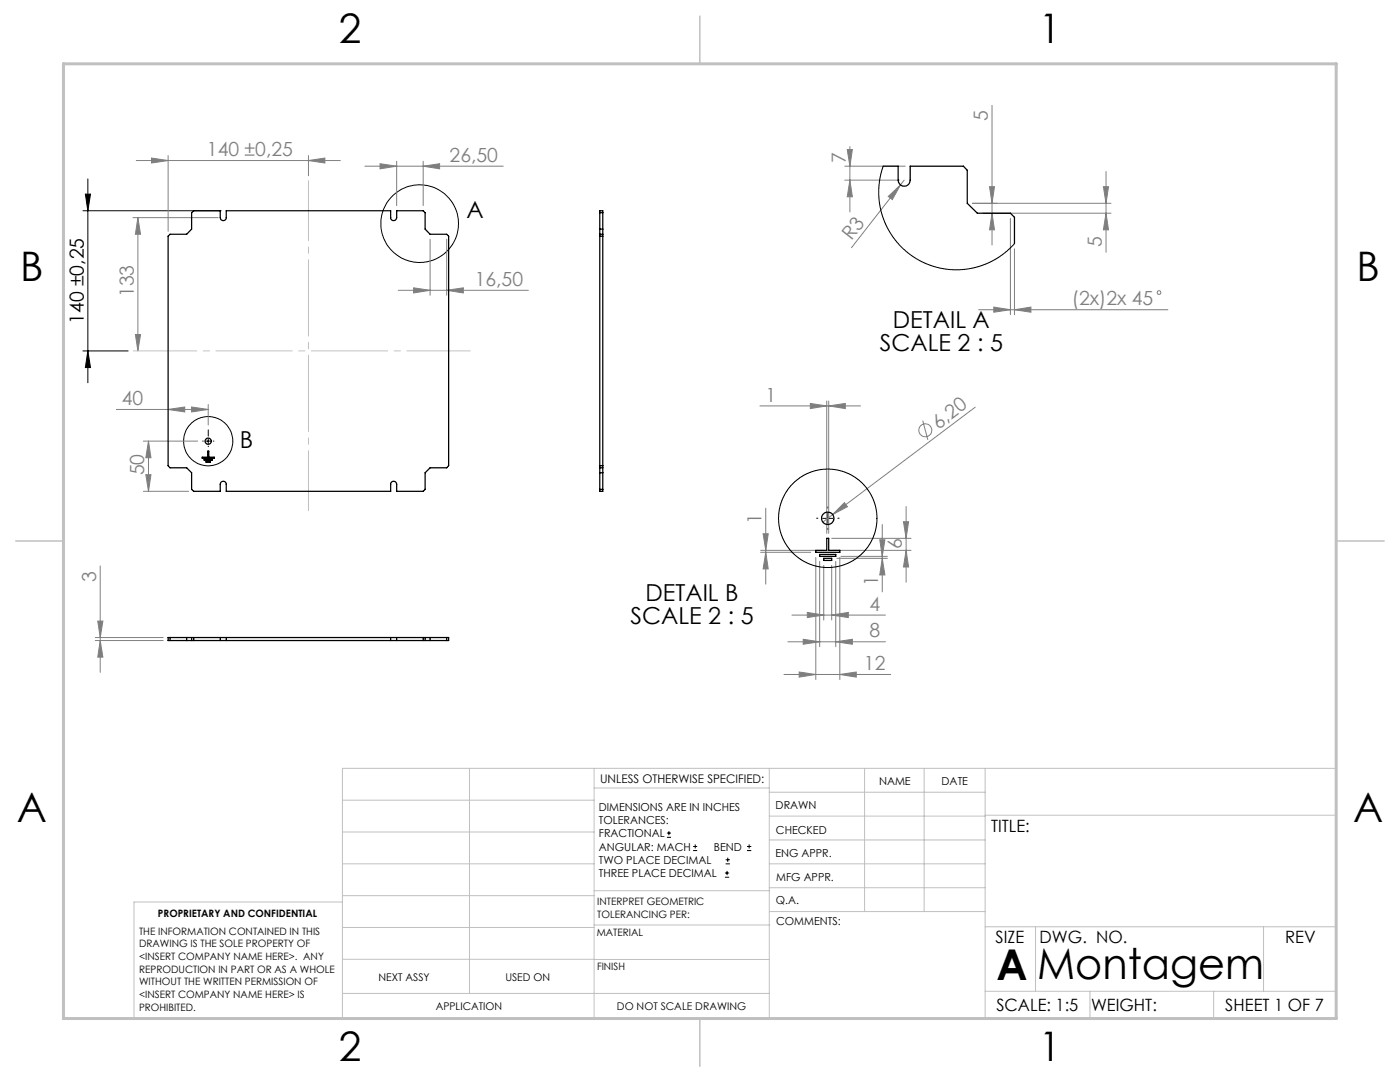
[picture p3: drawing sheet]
<svg xmlns="http://www.w3.org/2000/svg" width="279mm" height="216mm" viewBox="0 0 279 216" stroke-linecap="round" stroke-linejoin="round" font-family="sans-serif">
<g fill="none" stroke="#808080" stroke-width=".2">
<path d="M27.2 32h40.7M30.2 31.5l3.3 .5-3.3 .5zM33.5 31v15.1M61.6 32l3.2-.5v1zM61.6 31v4.1M72.8 33.2h27.6M75.8 32.7l3.4 .5-3.4 .5zM79.2 32.2v8.8M84.5 33.2l3.2-.5v1zM84.5 32.2v8.8M168.6 33.2h12.1M168.6 35.9h10.9"/>
<path d="M169.1 29.8h1l-.5 3.4zM169.6 29.2v13.1M169.6 35.9l.5 3.4h-1zM177.3 39.2l2.4-2.3-1.6 2.9zM180.4 35.9l-10.5 13.5M197.5 37.3h1l-.5 3.3zM198 21v27.9M220.2 37.3h1l-.5 3.3zM220.7 34.2v16.1M26.5 43.4h17M27.5 43.4l.5 3.3h-1zM27.5 43.4v26.6"/>
<path d="M79.5 57.9h25.9M82.5 57.4l3.3 .5-3.3 .6zM85.8 47.7v11.2M89.1 57.9l3.4-.5v1.1zM89.1 47.7v11.2M194.1 40.6h27.6M196 42.5h25.7M198 42.5l.5 3.4h-1zM201.6 43.6v19.2M202.5 49.6v13.2M220.7 42.5l.5 3.4h-1zM27 66.7h1l-.5 3.3z"/>
<path d="M195.3 61.8h37.8M198.3 61.3l3.3 .5-3.3 .5zM202.5 61.8l3.2-.5v1zM23.2 81.7h18.4M28.6 98h9M28.6 88h10.8M29.1 94.7h1l-.5 3.3zM29.6 88v10M29.6 88l.5 3.3h-1zM33.5 81.7l3.4-.5v1zM38.2 81.2l3.4 .5-3.4 .5zM41.6 80.7v4.1"/>
<path d="M151.7 81h20M161.7 80.5l3.3 .5-3.3 .5zM165 80v26.4M165.4 81l3.3-.5v1zM165.4 80v26.4M184.2 83.9l1 3.9M194.6 81.2l-28.4 21.5M20 112.9v21.3M151.8 110.2h10M151.8 109.8h12.6M152.3 106.5h1l-.5 3.3zM152.8 101.4v15.2"/>
<path d="M152.8 110.2l.5 3.3h-1zM162.8 111.2v24.4M163.6 112v17M164.4 112.8v10.9M166 109.8h15.8M166 107.4h15.8M166 112.8v10.9M166.2 102.7l-2 1.5M166.8 112v17M167 111.4h10.1M167.6 111.2v24.4M167.8 111h9.3"/>
<path d="M168.5 100.3l.6 .8-2.9 1.6zM175.6 107.7h1l-.5 3.3zM176.1 104.7v13.4M176.1 111.4l.5 3.3h-1zM180.3 104.1h1l-.5 3.3zM180.8 101.1v15.1M180.8 109.8l.5 3.3h-1zM19 127.2h13.6M19 127.8h13.6M19.5 123.9h1l-.5 3.3zM20 127.8l.5 3.3h-1zM156.5 134.6h21.3"/>
<path d="M157.2 128.1h19.5M158 122.7h18.7M159.5 134.1l3.3 .5-3.3 .5zM160.3 127.6l3.3 .5-3.3 .5zM161.1 122.2l3.3 .5-3.3 .5zM166 122.7l3.3-.5v1zM166.8 128.1l3.3-.5v1zM167.6 134.6l3.3-.5v1z"/>
<circle cx="231.3" cy="58.4" r=".36"/>
<circle cx="184.7" cy="85.9" r="1.29"/>
</g>
<g fill="none" stroke="#000" stroke-width=".2">
<path d="M17 38.7h1.1l-.6 3.4zM17.5 35.7v40.7M16.5 42.1h27.6M16.5 70h9.1M17.5 70l.6 3.3h-1.1zM41.1 88h1M41.6 87.5v1M164.2 103.4h2M165.2 102.4v2M133.1 167.1h.8M133.1 166.2h.8M133.5 165.8v.9"/>
<path d="M138.3 169.7h.8M138.3 168.9h.8M138.7 168.5v.8M144.7 175h.8M144.7 174.2h.8M144.8 172.4h.9M144.8 171.6h.9M145.1 173.8v.8M145.2 171.1v.9M149.1 169.7h.8M149.1 168.9h.8M149.5 168.5v.8"/>
<circle cx="83.8" cy="44.6" r="7.8"/>
<circle cx="41.6" cy="88" r="4.9"/>
</g>
<path d="M40.6 88h-.2M41.6 87v-1.2M41.6 89v.1M42.6 88h.1M163.2 103.4h-.2M165.2 101.4v-.2M165.2 105.4v.2M167.2 103.4h.3" fill="none" stroke="#000" stroke-width=".2" stroke-dasharray="15.2 1.3 1.3 1.3"/>
<path d="M26.6 70h67.3" fill="none" stroke="#c0c0c0" stroke-width=".2" stroke-dasharray="15.2 1.3 1.3 1.3" stroke-dashoffset="2.6"/>
<path d="M61.6 36v65.9" fill="none" stroke="#c0c0c0" stroke-width=".2" stroke-dasharray="15.2 1.3 1.3 1.3" stroke-dashoffset="3.3"/>
<g fill="none" stroke="#c0c0c0" stroke-width=".2">
<path d="M68.3 159.7h50.3M93.7 153.3v44.9M118.6 153.3v49.9M118.6 157.2h34.9M153.5 153.3v49.9M153.5 158.1h43.1M172.5 153.3v28.6M184.4 153.3v28.6M196.6 153.3v49.9M68.3 180h-41.6v23.2h240v-49.9h-198.4v49.9M68.3 178.7h50.3M68.3 172.4h50.3"/>
<path d="M68.3 166h50.3M118.6 177.7h35M153.5 167.6h43.1M153.5 162.8h43.1M153.5 172.4h43.1M153.5 177.1h43.1M196.6 162.7h70.1M68.3 198.2h85.2M68.3 191.4l85.2 .1M68.3 185.1h50.3M118.6 184.6h35M153.6 181.9h43"/>
<path d="M196.6 197.8h70.1M196.6 184.9h70.1M206.7 184.9v12.9M217.5 197.8v5.4M242.2 197.8v5.4M252.2 184.9v12.9"/>
</g>
<path d="M139.7 3.2v9.5M3.1 107.9h9.6M266.7 107.9h9.5M139.7 203.2v9.6" fill="none" stroke="#c0c0c0" stroke-width=".3"/>
<path d="M12.7 12.7h254v190.5h-254z" fill="none" stroke="#c0c0c0" stroke-width=".6"/>
<path d="M17 38.7h1.1l-.6 3.4zM17.5 70l.6 3.3h-1.1z" fill="#000"/>
<g fill="#808080">
<path d="M168.5 100.3l.6 .8-2.9 1.6z"/>
<path d="M177.3 39.2l2.4-2.3-1.6 2.9z"/>
<path d="M30.2 31.5l3.3 .5-3.3 .5zM61.6 32l3.2-.5v1z"/>
<path d="M27.5 43.4l.5 3.3h-1zM27 66.7h1l-.5 3.3z"/>
<path d="M84.5 33.2l3.2-.5v1zM75.8 32.7l3.4 .5-3.4 .5zM202.5 61.8l3.2-.5v1zM198.3 61.3l3.3 .5-3.3 .5zM165.4 81l3.3-.5v1zM161.7 80.5l3.3 .5-3.3 .5z"/>
<path d="M33.5 81.7l3.4-.5v1zM38.2 81.2l3.4 .5-3.4 .5zM159.5 134.1l3.3 .5-3.3 .5zM167.6 134.6l3.3-.5v1zM160.3 127.6l3.3 .5-3.3 .5zM166.8 128.1l3.3-.5v1zM161.1 122.2l3.3 .5-3.3 .5zM166 122.7l3.3-.5v1z"/>
<path d="M89.1 57.9l3.4-.5v1.1zM82.5 57.4l3.3 .5-3.3 .6z"/>
<path d="M29.1 94.7h1l-.5 3.3zM29.6 88l.5 3.3h-1zM152.8 110.2l.5 3.3h-1zM152.3 106.5h1l-.5 3.3zM180.8 109.8l.5 3.3h-1zM180.3 104.1h1l-.5 3.3zM176.1 111.4l.5 3.3h-1zM175.6 107.7h1l-.5 3.3z"/>
<path d="M198 42.5l.5 3.4h-1zM197.5 37.3h1l-.5 3.3z"/>
<path d="M19.5 123.9h1l-.5 3.3zM20 127.8l.5 3.3h-1zM169.1 29.8h1l-.5 3.4zM169.6 35.9l.5 3.4h-1zM220.2 37.3h1l-.5 3.3zM220.7 42.5l.5 3.4h-1z"/>
</g>
<g fill="none" stroke="#000" stroke-width=".25">
<path d="M176.2 33.2h3v2.7a1.2 1.2 0 0 0 1.2 1.2 1.2 1.2 0 0 0 1.2-1.2v-2.7h10.7l.7 .8v6.6l2.1 1.9h6.5l.9 .9v5.2M38.2 42.4l.5-.3h5.3v1.3a.6 .6 0 0 0 .6 .6 .6 .6 0 0 0 .6-.6v-1.3h32.8v1.3a.6 .6 0 0 0 .6 .6 .6 .6 0 0 0 .6-.6v-1.3h5.3l.3 .3v3.3l1 1h3.3l.4 .4v45.8l-.4 .4h-3.3l-1 1v3.3l-.3 .4h-5.3v-1.4a.6 .6 0 0 0-.6-.6 .6 .6 0 0 0-.6 .6v1.4h-32.8v-1.4a.6 .6 0 0 0-.6-.6 .6 .6 0 0 0-.6 .6v1.4h-5.3l-.5-.4v-3.3l-.9-1h-3.4l-.4-.4v-45.8l.4-.4h3.4l.9-1zM119.7 42.1h.6v55.9h-.6zM119.7 46.7h.6M119.7 47.1h.6M119.7 45.7h.6M119.7 42.4h.6M40.7 91.7h1.6v.1h-1.6zM41.1 92h.8v.3h-.8zM41.5 90h.2v1.2h1.1v.2h-2.4v-.2h1.1zM119.7 93.3h.6M119.7 92.9h.6"/>
<path d="M119.7 94.3h.6M119.7 97.6h.6M163.6 110.6h3.2v.4h-3.2zM164.4 111.4h1.6v.4h-1.6zM165 107.4h.4v2.4h2.2v.4h-4.8v-.4h2.2zM33.9 127.2v.6M37.3 127.2v.6M38.2 127.2v.6M38.7 127.2v.6M44 127.2h1.2M44 127.8h1.2M44 127.2v.6"/>
<path d="M44 127.2h-10.5v.6h10.5M45.2 127.2v.6M45.2 127.2h32.8M45.2 127.8h32.8M78 127.2h1.2M78 127.8h1.2M78 127.2v.6M79.2 127.2v.6M79.2 127.2h10.3v.6h-10.3M84.5 127.2v.6M84.8 127.2v.6M85.8 127.2v.6"/>
<path d="M89.1 127.2v.6"/>
<circle cx="41.5" cy="88" r=".62"/>
<circle cx="165.2" cy="103.4" r="1.24"/>
</g>
<g fill="none" stroke="#000" stroke-width=".2">
<path d="M176.2 33.2l-.6 2.1-.2 2.4 .1 3.1 .7 2.6 1 2.4 1.8 2.5 1.9 1.9 2.3 1.6 2.6 1.2 2.6 .7 3.2 .1 1.9-.2 2.4-.6 2.6-1.2 2.4-1.6 1.6-1.6"/>
<circle cx="165.2" cy="103.4" r="9.8"/>
</g>
<g font-size="8.5">
<text x="198.9" y="195.5">A</text>
<text x="207" y="195.4">Montagem</text>
</g>
<g font-size="8.1">
<text x="67.6" y="8.5">2</text>
<text x="207.3" y="8.5">1</text>
<text x="4" y="56.2">B</text>
<text x="270.7" y="56.2">B</text>
<text x="3.3" y="164.1">A</text>
<text x="270" y="164.1">A</text>
<text x="67.6" y="211.7">2</text>
<text x="207.3" y="211.7">1</text>
</g>
<g font-size="4.7">
<text x="93.1" y="43.5">A</text>
<text x="178.2" y="65.4">DETAIL A</text>
<text x="175.6" y="69.9">SCALE 2 : 5</text>
<text x="47.9" y="89.3">B</text>
<text x="128.8" y="119.9">DETAIL B</text>
<text x="125.8" y="124.4">SCALE 2 : 5</text>
</g>
<g font-size="3.9" fill="#808080">
<text x="197.2" y="24.2" transform="rotate(-90 197.2 24.2)">5</text>
<text x="41.3" y="31.2">140 ±0,25</text>
<text x="89.7" y="32.3">26,50</text>
<text x="168.8" y="32.4" transform="rotate(-90 168.8 32.4)">7</text>
<text x="170" y="48.1" transform="rotate(-52 170 48.1)">R3</text>
<text x="219.9" y="49.2" transform="rotate(-90 219.9 49.2)">5</text>
<text x="26.7" y="59.3" transform="rotate(-90 26.7 59.3)">133</text>
<text x="94.7" y="57.1">16,50</text>
<text x="213.9" y="60.9">(2x)2x 45</text>
<text x="24.3" y="80.8">40</text>
<text x="152.8" y="80.2">1</text>
<text x="187.3" y="85.7" transform="rotate(-37 187.3 85.7)">6,20</text>
<text x="28.8" y="94.9" transform="rotate(-90 28.8 94.9)">50</text>
<text x="152" y="104.6" transform="rotate(-90 152 104.6)">1</text>
<text x="180" y="109.5" transform="rotate(-90 180 109.5)">6</text>
<text x="19.2" y="116.1" transform="rotate(-90 19.2 116.1)">3</text>
<text x="175.3" y="117" transform="rotate(-90 175.3 117)">1</text>
<text x="173.5" y="121.9">4</text>
<text x="173.5" y="127.2">8</text>
<text x="172.4" y="133.7">12</text>
</g>
<text font-size="3.9" x="16.7" y="64.6" transform="rotate(-90 16.7 64.6)">140 ±0,25</text>
<g font-size="3.4">
<text x="197.8" y="166">TITLE:</text>
<text x="198.7" y="188.1">SIZE</text>
<text x="207.5" y="188.1">DWG. NO.</text>
<text x="256.5" y="188.2">REV</text>
<text x="198.8" y="201.7">SCALE: 1:5</text>
<text x="217.7" y="201.8">WEIGHT:</text>
<text x="244.5" y="201.7">SHEET 1 OF 7</text>
</g>
<text font-size="2.4" x="119.8" y="156.2">UNLESS OTHERWISE SPECIFIED:</text>
<g font-size="2.2">
<text x="119.5" y="161.8">DIMENSIONS ARE IN INCHES</text>
<text x="154.8" y="161.4">DRAWN</text>
<text x="175.4" y="156.6">NAME</text>
<text x="187.9" y="156.7">DATE</text>
<text x="119.5" y="164.4">TOLERANCES:</text>
<text x="119.5" y="167.1">FRACTIONAL</text>
<text x="154.9" y="166.3">CHECKED</text>
<text x="119.5" y="169.7">ANGULAR: MACH</text>
<text x="119.5" y="172.4">TWO PLACE DECIMAL</text>
<text x="142.5" y="169.7">BEND</text>
<text x="154.8" y="171">ENG APPR.</text>
<text x="119.5" y="175">THREE PLACE DECIMAL</text>
<text x="154.9" y="175.7">MFG APPR.</text>
<text x="154.9" y="180.4">Q.A.</text>
<text x="154.9" y="184.6">COMMENTS:</text>
</g>
<g font-size="2.1">
<text x="75.5" y="195.7">NEXT ASSY</text>
<text x="100.9" y="195.7">USED ON</text>
<text x="86.9" y="201.5">APPLICATION</text>
<text x="123.1" y="201.6">DO NOT SCALE DRAWING</text>
</g>
<g font-size="2">
<text x="31.5" y="182.9">PROPRIETARY AND CONFIDENTIAL</text>
<text x="119.2" y="180.6">INTERPRET GEOMETRIC</text>
<text x="119.2" y="183.1">TOLERANCING PER:</text>
<text x="27.8" y="186.5">THE INFORMATION CONTAINED IN THIS</text>
<text x="27.8" y="189">DRAWING IS THE SOLE PROPERTY OF</text>
<text x="27.8" y="191.6">&lt;INSERT COMPANY NAME HERE&gt;. ANY</text>
<text x="119.1" y="186.7">MATERIAL</text>
<text x="27.8" y="194.1">REPRODUCTION IN PART OR AS A WHOLE</text>
<text x="27.8" y="196.6">WITHOUT THE WRITTEN PERMISSION OF</text>
<text x="119.1" y="193.5">FINISH</text>
<text x="27.8" y="199.1">&lt;INSERT COMPANY NAME HERE&gt; IS</text>
<text x="27.8" y="201.7">PROHIBITED.</text>
</g>
</svg>
